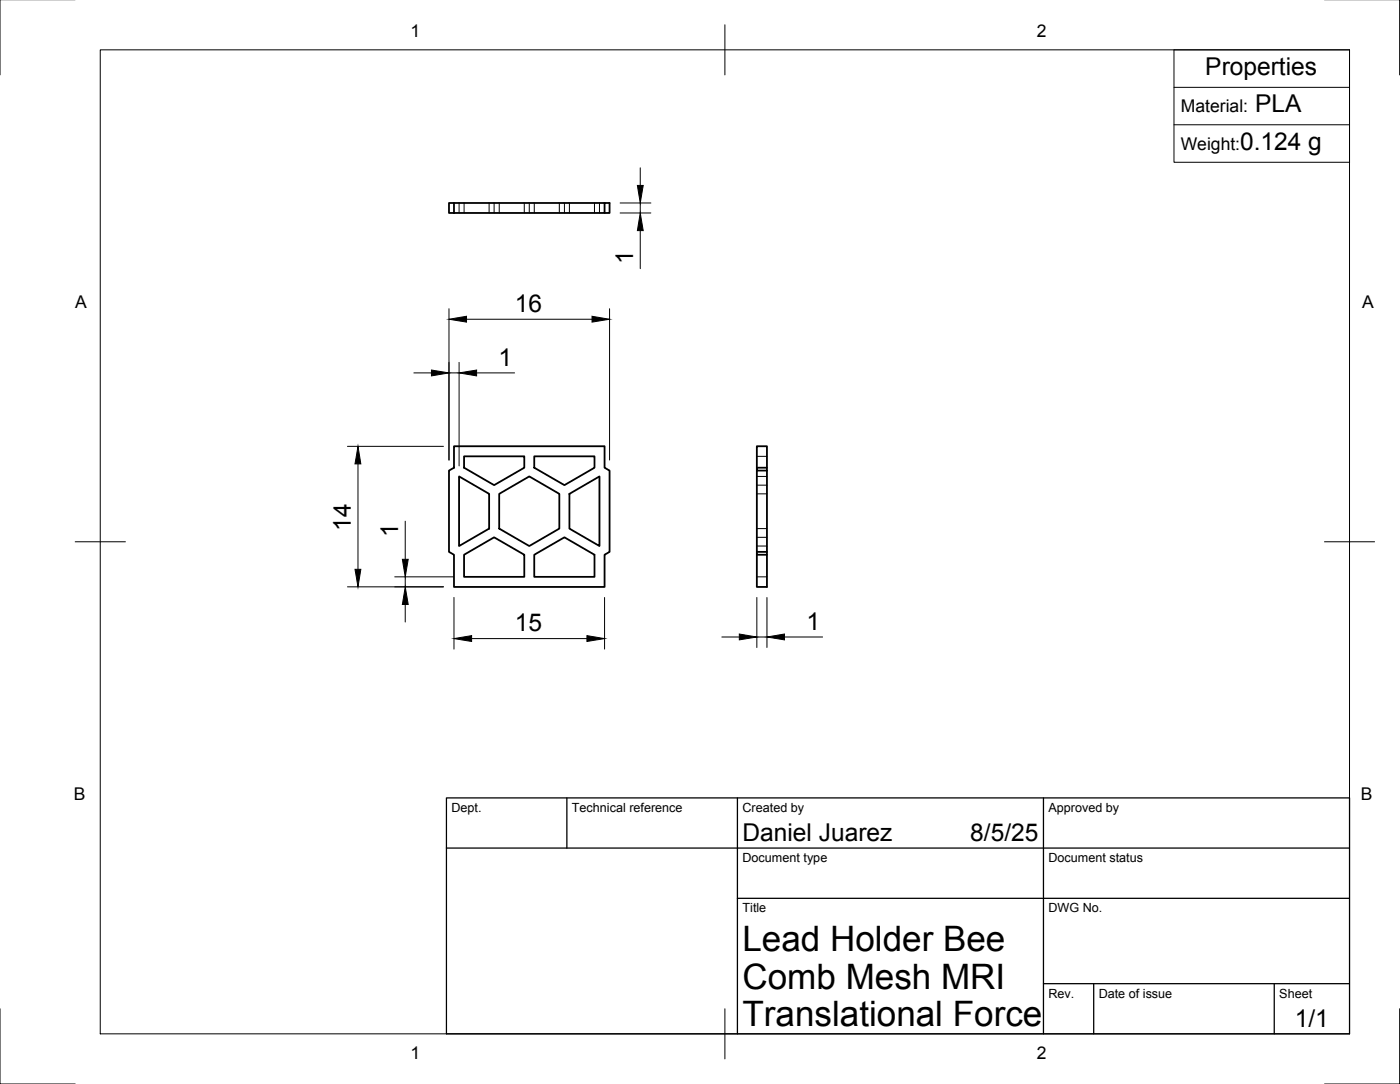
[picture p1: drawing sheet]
<svg xmlns="http://www.w3.org/2000/svg" width="279mm" height="216mm" viewBox="0 0 279 216" stroke-linecap="round" stroke-linejoin="round" font-family="sans-serif">
<!-- layer: Visible -->
<g fill="none" stroke="#000" stroke-width=".36">
<path d="M89.5 40.4h1v2h-1zM90.5 42.4h30v-2h1v2h-1M90.5 40.4h30M90.5 88.9h30v4.3l1 .5v16.2l-1 .6v6.4h-30v-6.4l-1-.6v-16.2l1-.5zM91.5 94.9l6 3.5v6.9l-6 3.5zM92.5 90.9h12v2.3l-6 3.4-6-3.4zM99.5 98.4l6-3.5 6 3.5v6.9l-6 3.5-6-3.5zM106.5 90.9h12v2.3l-6 3.4-6-3.4zM113.5 98.4l6-3.5v13.9l-6-3.5zM150.9 93.2h2v.5h-2zM150.9 93.7v16.2h2v.6M150.9 93.2v-4.3h2v4.3"/>
<path d="M152.9 93.7v16.2M92.5 110.5l6-3.5 6 3.5v4.4h-12zM106.5 110.5l6-3.5 6 3.5v4.4h-12zM150.9 109.9v.6h2v6.4h-2v-6.4"/>
</g>
<!-- layer: Hidden -->
<g fill="none" stroke="#000" stroke-width=".2">
<path d="M91.5 40.4v2M92.5 40.4v2M97.5 40.4v2M98.5 40.4v2M99.5 40.4v2M104.5 40.4v2M105.5 40.4v2M106.5 40.4v2M111.5 40.4v2M112.5 40.4v2M113.5 40.4v2M118.5 40.4v2"/>
<path d="M119.5 40.4v2M150.9 94.9h2M150.9 98.4h2M150.9 90.9h2M150.9 96.6h2M150.9 108.8h2M150.9 105.3h2M150.9 114.9h2M150.9 107h2"/>
</g>
<!-- layer: TITLEBLOCK -->
<path d="M89 158.9h180v47h-180zM113 158.9v10M147 158.9v47M208 158.9v47M89 168.9h180M147 178.9h122M208 195.9h61M218 195.9v10M254 195.9v10" fill="none" stroke="#000" stroke-width=".25"/>
<!-- layer: FD_Dimensions -->
<g fill="none" stroke="#000" stroke-width=".2">
<path d="M127.6 33.4v3.5M123.6 40.4h6.1M123.6 42.4h6.1M127.6 40.4v2M127.6 45.9v7.6M82.5 74.3h3.5M89.5 61.5v30.1M89.5 74.3h2M91.5 72.2v20.6M93 63.6h25M95 74.3h7.6M121.5 61.5v30.1"/>
<path d="M69.3 88.9h19.1M71.4 92.4v21M69.3 116.9h19.1M78.7 114.9h11.7M80.8 103.8v7.6M80.8 114.9v2M90.5 119v10.3M120.5 119v10.3M150.9 119v10M152.9 119v10M80.8 120.4v3.5M94 127.2h23"/>
<path d="M143.9 126.9h3.5M150.9 126.9h2M156.4 126.9h7.6"/>
</g>
<g fill="#000" stroke="#000" stroke-width=".2">
<path d="M127 36.9h1.2l-.6 3.5zM127.6 42.4l.6 3.5h-1.2zM86 73.7l3.5 .6-3.5 .6zM89.5 63.6l3.5-.6v1.2zM91.5 74.3l3.5-.6v1.2zM118 63l3.5 .6-3.5 .6zM71.4 88.9l.5 3.5h-1.1zM70.8 113.4h1.1l-.5 3.5zM80.2 111.4h1.2l-.6 3.5zM80.8 116.9l.6 3.5h-1.2zM90.5 127.2l3.5-.6v1.2zM117 126.6l3.5 .6-3.5 .6z"/>
<path d="M147.4 126.3l3.5 .6-3.5 .5zM152.9 126.9l3.5-.6v1.1z"/>
</g>
<!-- layer: BORDER -->
<path d="M0 -.1v15M279 -.1v15M20 9.9h249v196h-249zM144.5 4.9v10M15 107.9h10M264 107.9h10M0 200.9v15h15M144.5 200.9v10M279 200.9v15h-15" fill="none" stroke="#000" stroke-width=".2"/>
<!-- layer: Custom Tables -->
<path d="M234 9.9h35v22.4h-35zM234 17.4h35M234 24.8h35" fill="none" stroke="#000" stroke-width=".2"/>
<g font-size="7">
<text x="148" y="189.4">Lead Holder Bee</text>
<text x="148" y="196.9">Comb Mesh MRI</text>
<text x="148" y="204.4">Translational Force</text>
</g>
<g font-size="4.9">
<text x="240.2" y="14.9">Properties</text>
<text x="250.1" y="22.3">PLA</text>
<text x="247.2" y="29.8">0.124 g</text>
<text x="126.2" y="52.6" transform="rotate(-90 126.2 52.6)">1</text>
<text x="102.6" y="62.1">16</text>
<text x="99.4" y="72.9">1</text>
<text x="70" y="105.8" transform="rotate(-90 70 105.8)">14</text>
<text x="79.4" y="107" transform="rotate(-90 79.4 107)">1</text>
<text x="102.6" y="125.7">15</text>
<text x="160.7" y="125.5">1</text>
<text x="148" y="167.4">Daniel Juarez</text>
<text x="193.4" y="167.4">8/5/25</text>
<text x="258.1" y="204.6">1/1</text>
</g>
<g font-size="3.5">
<text x="81.9" y="7.4">1</text>
<text x="206.6" y="7.4">2</text>
<text x="235.4" y="22.3">Material:</text>
<text x="235.4" y="29.8">Weight:</text>
<text x="15" y="61.4">A</text>
<text x="271.5" y="61.4">A</text>
<text x="14.7" y="159.4">B</text>
<text x="271.2" y="159.4">B</text>
<text x="81.9" y="210.9">1</text>
<text x="206.6" y="210.9">2</text>
</g>
<g font-size="2.5">
<text x="90" y="161.7">Dept.</text>
<text x="114" y="161.7">Technical reference</text>
<text x="148" y="161.7">Created by</text>
<text x="209" y="161.7">Approved by</text>
<text x="148" y="171.7">Document type</text>
<text x="209" y="171.7">Document status</text>
<text x="148" y="181.7">Title</text>
<text x="209" y="181.7">DWG No.</text>
<text x="209" y="198.7">Rev.</text>
<text x="219" y="198.7">Date of issue</text>
<text x="255" y="198.7">Sheet</text>
</g>
</svg>
